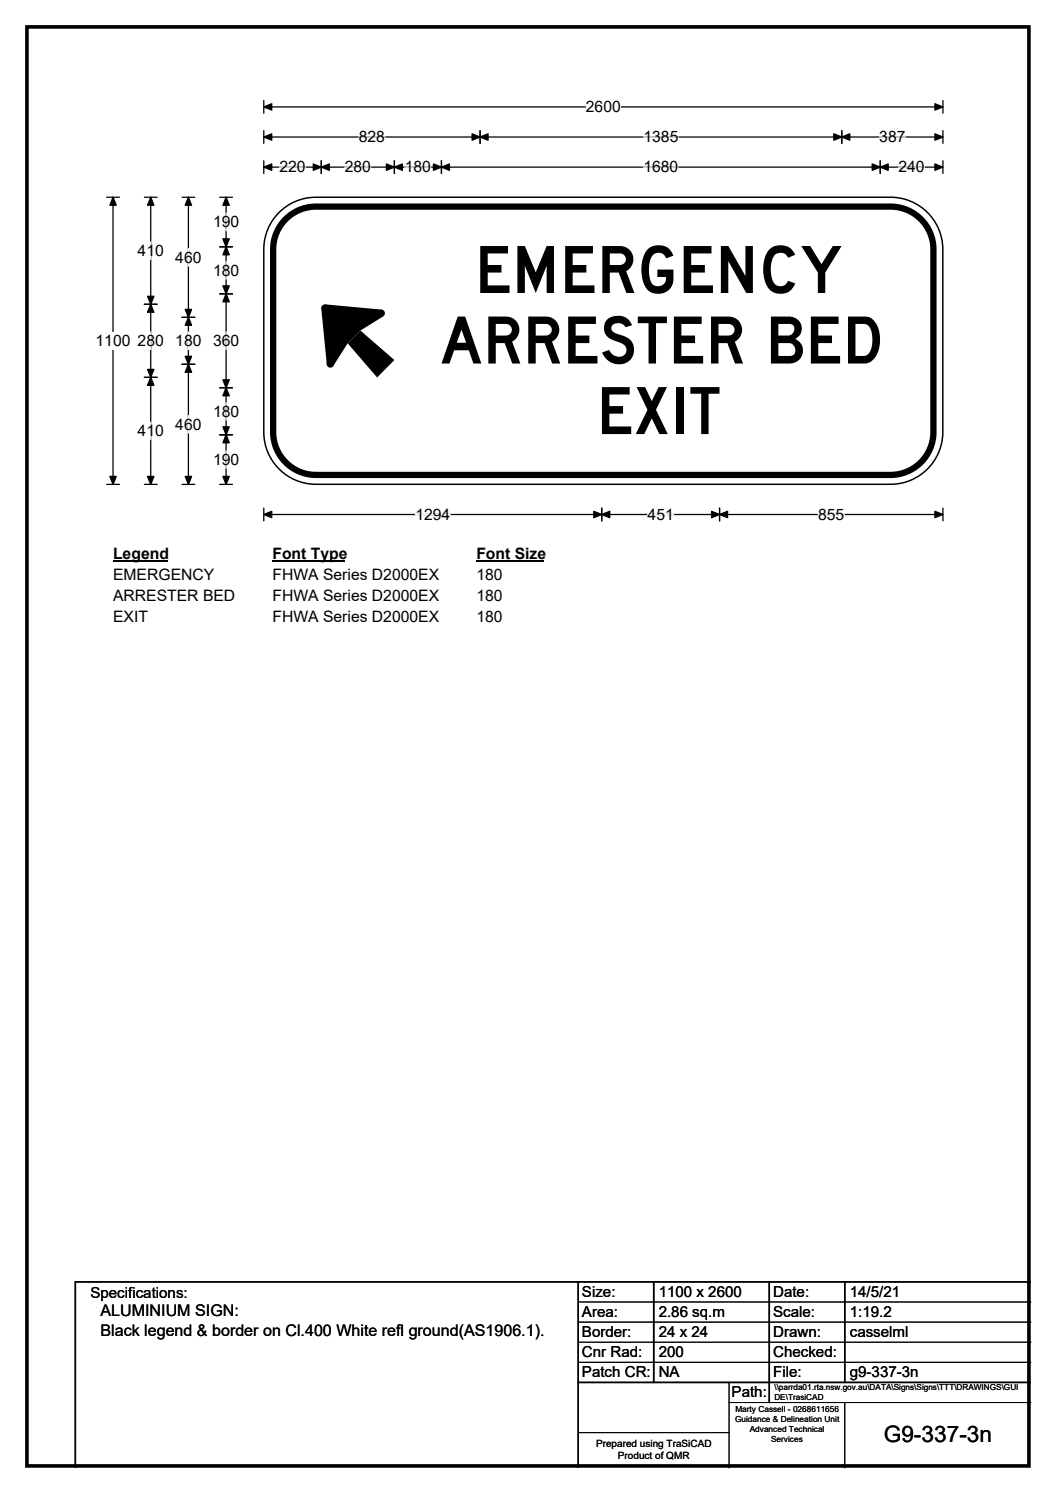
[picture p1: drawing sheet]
<svg xmlns="http://www.w3.org/2000/svg" width="210mm" height="297mm" viewBox="0 0 210 297" stroke-linecap="round" stroke-linejoin="round" font-family="sans-serif">
<path d="M5.4 5.4h199.2v286.3h-199.2z" fill="none" stroke="#000" stroke-width=".72"/>
<path d="M52.5 21.3h135M52.5 20v2.5M187.5 20v2.5" fill="none" stroke="#000" stroke-width=".25"/>
<path d="M52.5 21.3l1.5-.7v1.3zM185.9 20.6l1.6 .7-1.6 .6z" fill="#000" stroke="#000" stroke-width=".25"/>
<path d="M116.5 19.5h6.9v3.5h-6.9z" fill="#fff"/>
<g fill="none" stroke="#000" stroke-width=".25">
<path d="M21.2 39.2h2.5M22.5 39.2v57.2M52.5 27.3h135M52.5 26v2.5M52.5 32v2.5M52.5 33.3h135M63.9 32v2.5M78.4 32v2.5M87.8 32v2.5M95.5 26v2.5M167.4 26v2.5M175 32v2.5"/>
<path d="M187.5 26v2.5M187.5 32v2.5M21.2 96.4h2.5M52.5 101.1v2.5M52.5 102.4h135M119.7 101.1v2.5M143.1 101.1v2.5M187.5 101.1v2.5"/>
</g>
<g fill="#000" stroke="#000" stroke-width=".25">
<path d="M22.5 39.2l.6 1.6h-1.3zM52.5 27.3l1.5-.7v1.3zM52.5 33.3l1.5-.7v1.3zM63.9 33.3l1.6-.7v1.3zM62.3 32.6l1.6 .7-1.6 .6zM76.8 32.6l1.6 .7-1.6 .6zM78.4 33.3l1.6-.7v1.3zM86.2 32.6l1.6 .7-1.6 .6zM87.8 33.3l1.6-.7v1.3zM95.5 27.3l1.5-.7v1.3zM93.9 26.6l1.6 .7-1.6 .6zM165.8 26.6l1.6 .7-1.6 .6z"/>
<path d="M167.4 27.3l1.6-.7v1.3zM173.4 32.6l1.6 .7-1.6 .6zM175 33.3l1.6-.7v1.3zM185.9 26.6l1.6 .7-1.6 .6zM185.9 32.6l1.6 .7-1.6 .6zM21.8 94.8h1.3l-.6 1.6zM52.5 102.4l1.5-.7v1.3zM119.7 102.4l1.5-.7v1.3zM118.1 101.7l1.6 .7-1.6 .6zM141.5 101.7l1.6 .7-1.6 .6zM143.1 102.4l1.6-.7v1.3zM185.9 101.7l1.6 .7-1.6 .6z"/>
</g>
<path d="M55.6 33.3h5.2M68.5 33.3h5.2M71.4 27.3h5.2M80.5 33.3h5.2M127.9 33.3h7M128 27.3h6.9M174.8 27.3h5.2M178.6 33.3h5.3M82.6 102.4h6.9M128.8 102.4h5.2M162.7 102.4h5.2" fill="none" stroke="#fff" stroke-width=".25"/>
<path d="M19 66.1h7v3.5h-7z" fill="#fff"/>
<g fill="none" stroke="#000" stroke-width=".25">
<path d="M28.7 39.2h2.5M30 39.2v57.2M36.2 39.2h2.5M37.5 39.2v57.2M43.7 39.2h2.5M45 39.2v57.2M43.7 49.1h2.5M43.7 58.5h2.5M28.7 60.5h2.5M28.7 75.1h2.5M36.2 63.1h2.5M36.2 72.5h2.5"/>
<path d="M43.7 77.2h2.5M28.7 96.4h2.5M36.2 96.4h2.5M43.7 96.4h2.5M43.7 86.5h2.5"/>
</g>
<g fill="#000" stroke="#000" stroke-width=".25">
<path d="M30 39.2l.6 1.6h-1.3zM37.5 39.2l.6 1.6h-1.3zM45 39.2l.6 1.6h-1.3zM45 49.1l.6 1.6h-1.3zM44.3 56.9h1.3l-.6 1.6zM44.3 47.5h1.3l-.6 1.6zM45 58.5l.6 1.5h-1.3zM30 60.5l.6 1.6h-1.3zM29.3 73.5h1.3l-.6 1.6zM29.3 58.9h1.3l-.6 1.6zM30 75.1l.6 1.6h-1.3zM37.5 63.1l.6 1.6h-1.3z"/>
<path d="M36.8 70.9h1.3l-.6 1.6zM36.8 61.6h1.3l-.6 1.5zM37.5 72.5l.6 1.6h-1.3zM44.3 75.6h1.3l-.6 1.6zM45 77.2l.6 1.5h-1.3zM29.3 94.8h1.3l-.6 1.6zM36.8 94.8h1.3l-.6 1.6zM44.3 84.9h1.3l-.6 1.6zM45 86.5l.6 1.6h-1.3zM44.3 94.8h1.3l-.6 1.6z"/>
</g>
<path d="M30 48.1v3.5M37.5 49.4v3.5M45 42.4v3.5M45 52v3.5M30 66.1v3.5M37.5 66.1v3.5M45 66.1v3.5M30 84v3.5M37.5 82.7v3.5M45 80.1v3.5M45 89.7v3.5" fill="none" stroke="#fff" stroke-width=".25"/>
<path d="M22.5 108.4h10.7v3.4h-10.7z" fill="#fff"/>
<path d="M22.5 111.6h10.7" fill="none" stroke="#000" stroke-width=".32"/>
<path d="M54.2 108.4h14.4v3.4h-14.4z" fill="#fff"/>
<path d="M54.2 111.6h14.4" fill="none" stroke="#000" stroke-width=".32"/>
<path d="M94.7 108.4h13.5v3.4h-13.5z" fill="#fff"/>
<path d="M94.7 111.6h13.5" fill="none" stroke="#000" stroke-width=".32"/>
<g fill="#fff">
<path d="M22.5 112.5h20v3.5h-20z"/>
<path d="M54.2 112.5h33v3.5h-33z"/>
<path d="M94.7 112.5h5.2v3.5h-5.2z"/>
<path d="M22.4 116.7h24.3v3.5h-24.3z"/>
<path d="M54.2 116.7h33v3.5h-33z"/>
<path d="M94.7 116.7h5.2v3.5h-5.2z"/>
<path d="M22.5 120.9h6.9v3.5h-6.9z"/>
<path d="M54.2 120.9h33v3.5h-33z"/>
<path d="M94.7 120.9h5.2v3.5h-5.2z"/>
</g>
<path d="M55.9 41.9a10.3 10.3 0 0 1 6.9-2.7h114.3a10.4 10.4 0 0 1 10.4 10.4v36.4a10.4 10.4 0 0 1-10.4 10.4h-114.3a10.4 10.4 0 0 1-10.3-10.4v-36.4a10.3 10.3 0 0 1 3.4-7.7z" fill-rule="evenodd" fill="#fff" stroke="#fff" stroke-width=".2"/>
<path d="M56.8 43.6a8.5 8.5 0 0 1 6-2.5h114.3a8.5 8.5 0 0 1 8.5 8.5v36.4a8.5 8.5 0 0 1-8.5 8.5h-114.3a8.5 8.5 0 0 1-8.5-8.5v-36.4a8.5 8.5 0 0 1 2.5-6z" fill="none" stroke="#000" stroke-width="1.2"/>
<path d="M55.9 41.9a10.3 10.3 0 0 1 6.9-2.7h114.3a10.4 10.4 0 0 1 10.4 10.4v36.4a10.4 10.4 0 0 1-10.4 10.4h-114.3a10.4 10.4 0 0 1-10.3-10.4v-36.4a10.3 10.3 0 0 1 3.4-7.7zM115 255v37M130 255v20M153 255v24M168 255v20M205 255h-190v37M115 275h90" fill="none" stroke="#000" stroke-width=".3"/>
<g fill="#000">
<path d="M69.1 68.3l2.6-2.5 6.7 5.8-3.4 3.5z"/>
<path d="M63.9 61.3l.8-.7 11.2 1 .3 1.3-4.5 2.9-2.6 2.5-2.8 4.5-1.3-.3z" fill-rule="evenodd"/>
<circle cx="64.6" cy="61.3" r=".72"/>
<circle cx="65.7" cy="72.4" r=".72"/>
<circle cx="75.8" cy="62.3" r=".72"/>
</g>
<path d="M115 259h90M115 263h90M115 267h90M115 271h90M145 279h60M145 275v17M168 279v13M115 285h30" fill="none" stroke="#000" stroke-width=".2"/>
<g font-size="13">
<text x="94.4" y="58.3">EMERGENCY</text>
<text x="87.5" y="72.3">ARRESTER BED</text>
<text x="118.6" y="86.4">EXIT</text>
</g>
<text font-size="4.5" x="175.7" y="286.9">G9-337-3n</text>
<g font-size="3.2">
<text x="20" y="261.9">ALUMINIUM SIGN:</text>
<text x="20" y="265.7">Black legend &amp; border on Cl.400 White refl ground(AS1906.1).</text>
</g>
<g font-size="3.1">
<text x="116.5" y="22.3">2600</text>
<text x="71.4" y="28.3">828</text>
<text x="128" y="28.3">1385</text>
<text x="174.8" y="28.3">387</text>
<text x="55.6" y="34.3">220</text>
<text x="68.5" y="34.3">280</text>
<text x="80.5" y="34.3">180</text>
<text x="127.9" y="34.3">1680</text>
<text x="178.6" y="34.3">240</text>
<text x="42.4" y="45.2">190</text>
<text x="27.4" y="50.9">410</text>
<text x="34.9" y="52.2">460</text>
<text x="42.4" y="54.8">180</text>
<text x="19" y="68.9">1100</text>
<text x="27.4" y="68.9">280</text>
<text x="34.9" y="68.9">180</text>
<text x="42.4" y="68.9">360</text>
<text x="42.4" y="82.9">180</text>
<text x="27.4" y="86.8">410</text>
<text x="34.9" y="85.5">460</text>
<text x="42.4" y="92.5">190</text>
<text x="82.6" y="103.4">1294</text>
<text x="128.8" y="103.4">451</text>
<text x="162.7" y="103.4">855</text>
<text x="22.5" y="111.2">Legend</text>
<text x="54.2" y="111.2">Font Type</text>
<text x="94.7" y="111.2">Font Size</text>
<text x="22.5" y="115.3">EMERGENCY</text>
<text x="22.5" y="119.5">ARRESTER BED</text>
<text x="54.2" y="115.3">FHWA Series D2000EX</text>
<text x="54.2" y="119.5">FHWA Series D2000EX</text>
<text x="94.7" y="115.3">180</text>
<text x="94.7" y="119.5">180</text>
<text x="22.5" y="123.7">EXIT</text>
<text x="54.2" y="123.7">FHWA Series D2000EX</text>
<text x="94.7" y="123.7">180</text>
</g>
<g font-size="3">
<text x="115.7" y="258">Size:</text>
<text x="131" y="258">1100 x 2600</text>
<text x="153.7" y="258">Date:</text>
<text x="169" y="258">14/5/21</text>
<text x="18" y="258.2">Specifications:</text>
<text x="115.7" y="262">Area:</text>
<text x="131" y="262">2.86 sq.m</text>
<text x="153.7" y="262">Scale:</text>
<text x="169" y="262">1:19.2</text>
<text x="115.7" y="266">Border:</text>
<text x="115.7" y="270">Cnr Rad:</text>
<text x="131" y="266">24 x 24</text>
<text x="131" y="270">200</text>
<text x="153.7" y="266">Drawn:</text>
<text x="153.7" y="270">Checked:</text>
<text x="169" y="266">casselml</text>
<text x="115.7" y="274">Patch CR:</text>
<text x="131" y="274">NA</text>
<text x="153.7" y="274">File:</text>
<text x="169" y="274">g9-337-3n</text>
<text x="145.5" y="278">Path:</text>
</g>
<g font-size="2">
<text x="118.5" y="287.8">Prepared using TraSiCAD</text>
<text x="122.9" y="290.2">Product of QMR</text>
</g>
<g font-size="1.7">
<text x="146.2" y="281">Marty Cassell - 0268611656</text>
<text x="146.2" y="283">Guidance &amp; Delineation Unit</text>
<text x="149.1" y="285">Advanced Technical</text>
<text x="153.3" y="287">Services</text>
</g>
<g font-size="1.6">
<text x="154" y="276.6">\\parrda01.rta.nsw.gov.au\DATA\Signs\Signs\TTT\DRAWINGS\GUI</text>
<text x="154" y="278.5">DE\TrasiCAD</text>
</g>
</svg>
